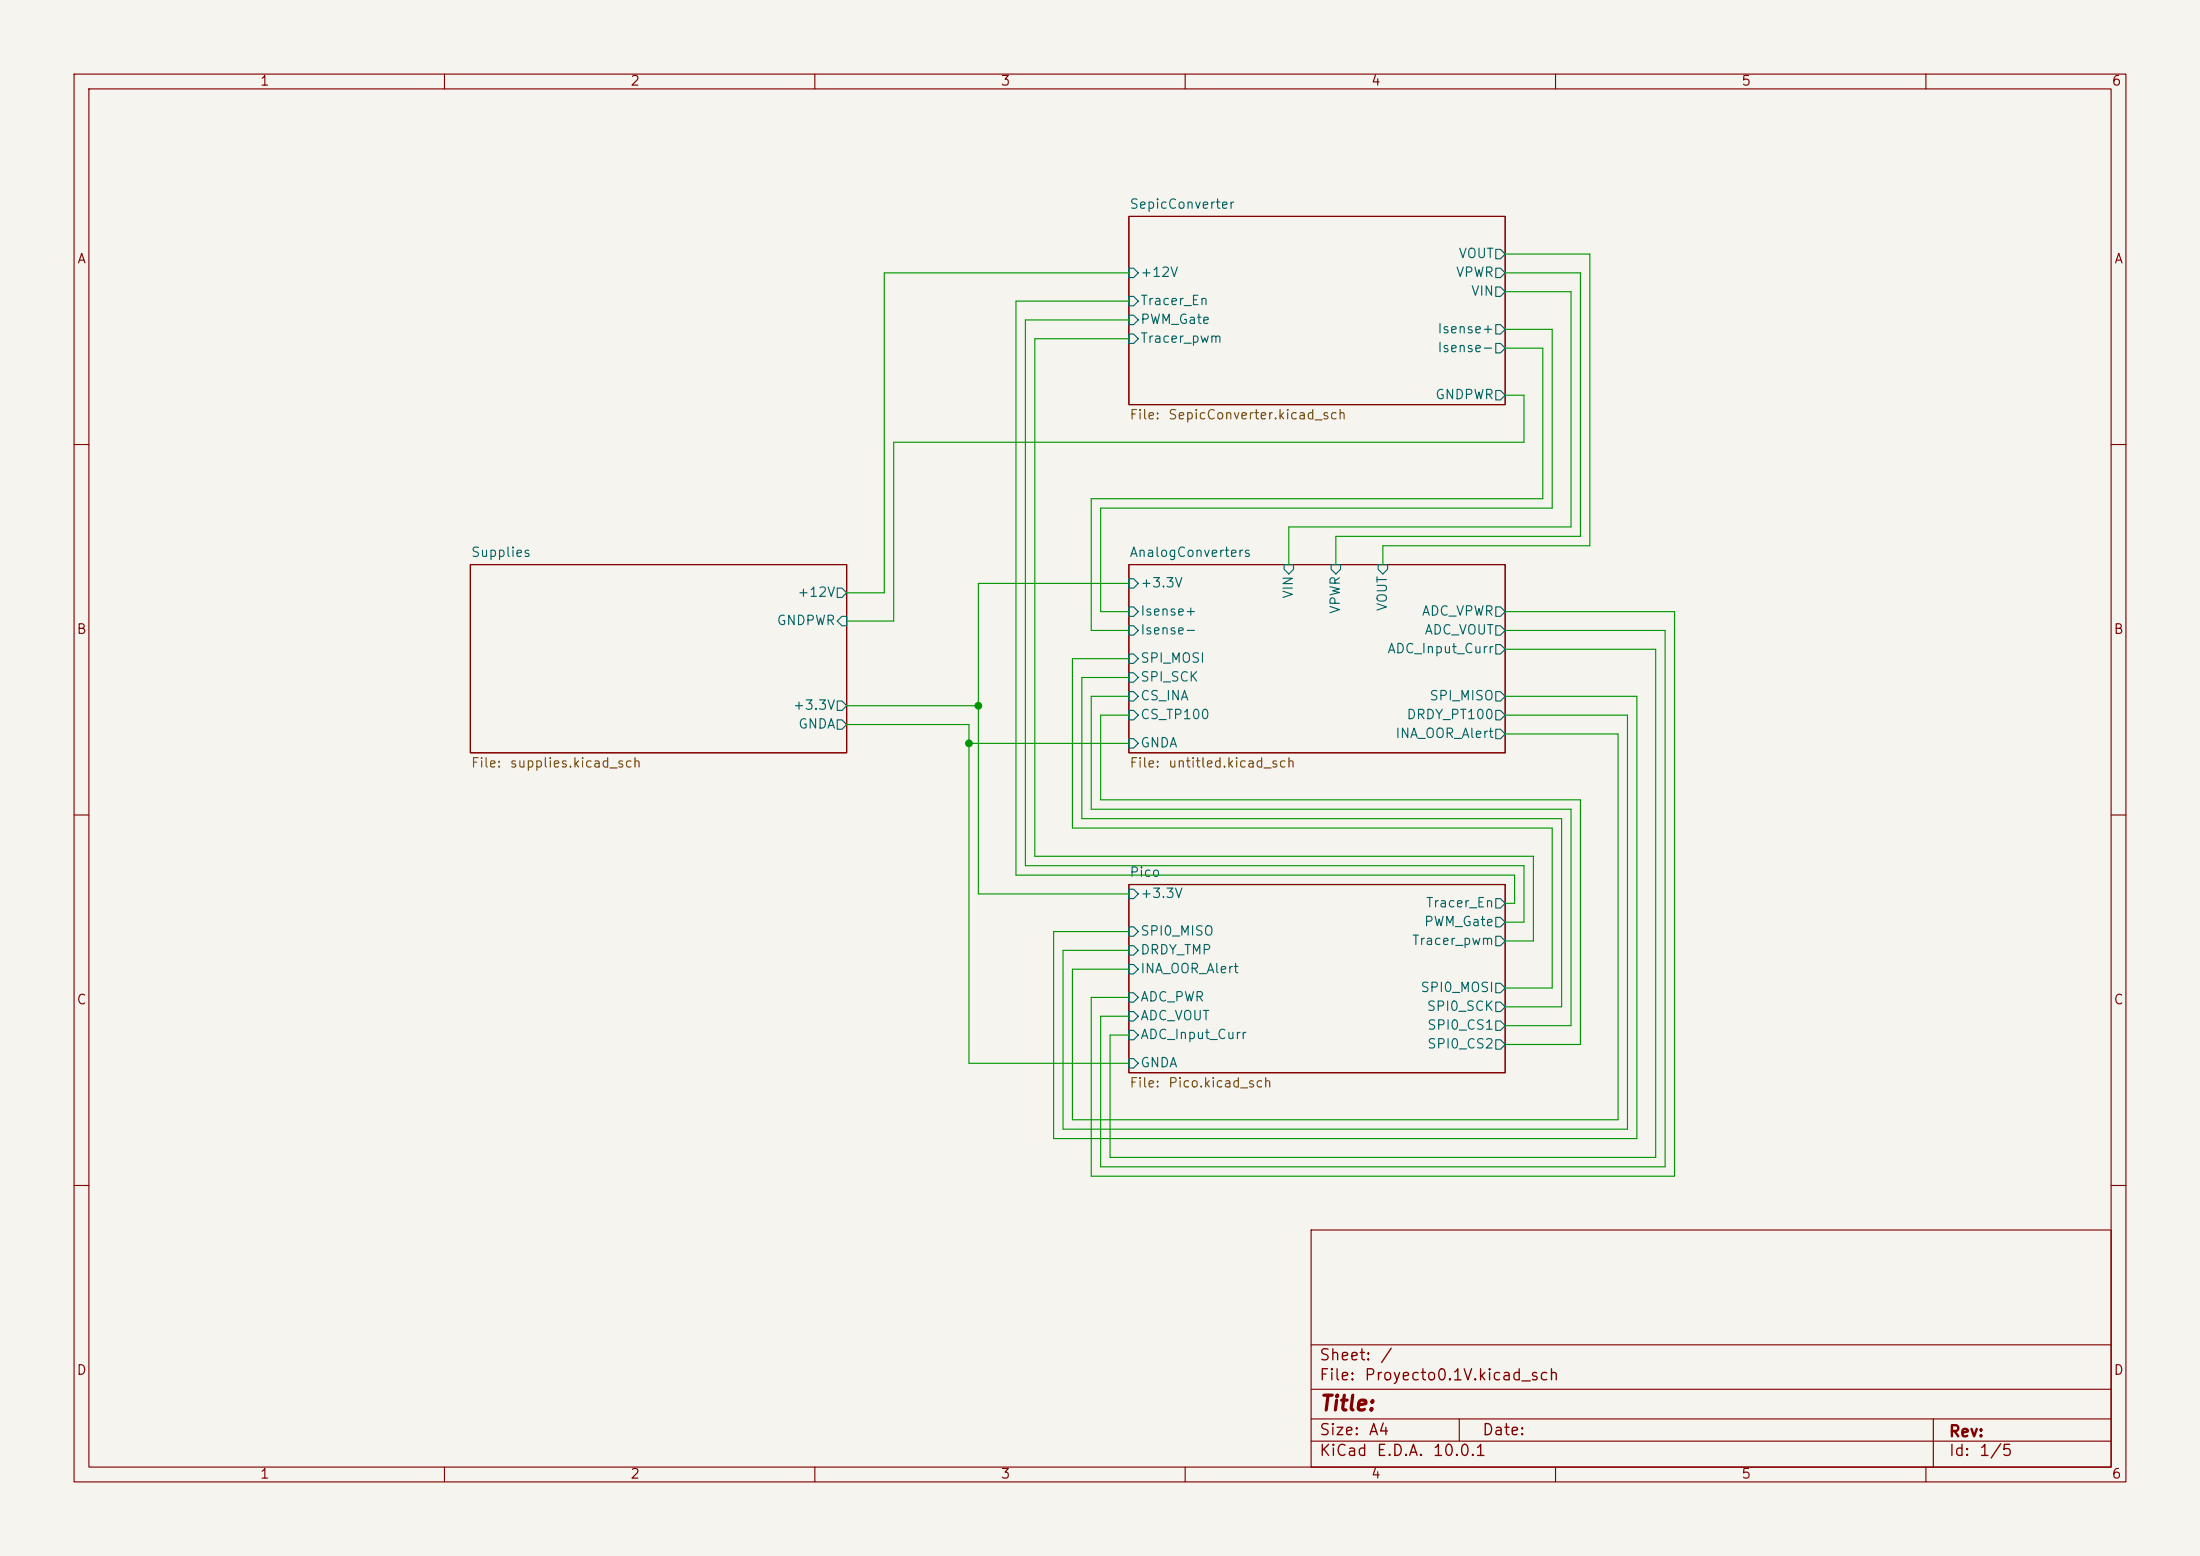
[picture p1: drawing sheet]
(kicad_sch
 (version 20260306)
 (generator "eeschema")
 (generator_version "10.0")
 (paper "A4")
 (lib_symbols)
 (junction
  (at 132.08 95.25)
  (diameter 0)
  (color 0 0 0 0))
 (junction
  (at 130.81 100.33)
  (diameter 0)
  (color 0 0 0 0))
 (wire
  (pts (xy 212.09 138.43) (xy 203.2 138.43))
  (stroke (width 0) (type default)))
 (wire
  (pts (xy 119.38 36.83) (xy 152.4 36.83))
  (stroke (width 0) (type default)))
 (wire
  (pts (xy 114.3 83.82) (xy 120.65 83.82))
  (stroke (width 0) (type default)))
 (wire
  (pts (xy 147.32 134.62) (xy 152.4 134.62))
  (stroke (width 0) (type default)))
 (wire
  (pts (xy 213.36 107.95) (xy 213.36 140.97))
  (stroke (width 0) (type default)))
 (wire
  (pts (xy 143.51 128.27) (xy 152.4 128.27))
  (stroke (width 0) (type default)))
 (wire
  (pts (xy 203.2 124.46) (xy 205.74 124.46))
  (stroke (width 0) (type default)))
 (wire
  (pts (xy 214.63 73.66) (xy 186.69 73.66))
  (stroke (width 0) (type default)))
 (wire
  (pts (xy 213.36 36.83) (xy 213.36 72.39))
  (stroke (width 0) (type default)))
 (wire
  (pts (xy 226.06 82.55) (xy 226.06 158.75))
  (stroke (width 0) (type default)))
 (wire
  (pts (xy 205.74 59.69) (xy 120.65 59.69))
  (stroke (width 0) (type default)))
 (wire
  (pts (xy 148.59 157.48) (xy 224.79 157.48))
  (stroke (width 0) (type default)))
 (wire
  (pts (xy 147.32 85.09) (xy 152.4 85.09))
  (stroke (width 0) (type default)))
 (wire
  (pts (xy 173.99 71.12) (xy 173.99 76.2))
  (stroke (width 0) (type default)))
 (wire
  (pts (xy 132.08 78.74) (xy 152.4 78.74))
  (stroke (width 0) (type default)))
 (wire
  (pts (xy 209.55 44.45) (xy 209.55 68.58))
  (stroke (width 0) (type default)))
 (wire
  (pts (xy 224.79 85.09) (xy 224.79 157.48))
  (stroke (width 0) (type default)))
 (wire
  (pts (xy 144.78 151.13) (xy 144.78 130.81))
  (stroke (width 0) (type default)))
 (wire
  (pts (xy 203.2 36.83) (xy 213.36 36.83))
  (stroke (width 0) (type default)))
 (wire
  (pts (xy 203.2 93.98) (xy 220.98 93.98))
  (stroke (width 0) (type default)))
 (wire
  (pts (xy 119.38 80.01) (xy 119.38 36.83))
  (stroke (width 0) (type default)))
 (wire
  (pts (xy 132.08 78.74) (xy 132.08 95.25))
  (stroke (width 0) (type default)))
 (wire
  (pts (xy 207.01 127) (xy 207.01 115.57))
  (stroke (width 0) (type default)))
 (wire
  (pts (xy 203.2 96.52) (xy 219.71 96.52))
  (stroke (width 0) (type default)))
 (wire
  (pts (xy 223.52 156.21) (xy 149.86 156.21))
  (stroke (width 0) (type default)))
 (wire
  (pts (xy 149.86 139.7) (xy 152.4 139.7))
  (stroke (width 0) (type default)))
 (wire
  (pts (xy 144.78 130.81) (xy 152.4 130.81))
  (stroke (width 0) (type default)))
 (wire
  (pts (xy 203.2 133.35) (xy 209.55 133.35))
  (stroke (width 0) (type default)))
 (wire
  (pts (xy 148.59 137.16) (xy 148.59 157.48))
  (stroke (width 0) (type default)))
 (wire
  (pts (xy 147.32 93.98) (xy 147.32 109.22))
  (stroke (width 0) (type default)))
 (wire
  (pts (xy 205.74 124.46) (xy 205.74 116.84))
  (stroke (width 0) (type default)))
 (wire
  (pts (xy 138.43 116.84) (xy 205.74 116.84))
  (stroke (width 0) (type default)))
 (wire
  (pts (xy 180.34 72.39) (xy 180.34 76.2))
  (stroke (width 0) (type default)))
 (wire
  (pts (xy 152.4 96.52) (xy 148.59 96.52))
  (stroke (width 0) (type default)))
 (wire
  (pts (xy 203.2 85.09) (xy 224.79 85.09))
  (stroke (width 0) (type default)))
 (wire
  (pts (xy 147.32 109.22) (xy 212.09 109.22))
  (stroke (width 0) (type default)))
 (wire
  (pts (xy 139.7 115.57) (xy 139.7 45.72))
  (stroke (width 0) (type default)))
 (wire
  (pts (xy 146.05 110.49) (xy 210.82 110.49))
  (stroke (width 0) (type default)))
 (wire
  (pts (xy 114.3 97.79) (xy 130.81 97.79))
  (stroke (width 0) (type default)))
 (wire
  (pts (xy 207.01 115.57) (xy 139.7 115.57))
  (stroke (width 0) (type default)))
 (wire
  (pts (xy 148.59 96.52) (xy 148.59 107.95))
  (stroke (width 0) (type default)))
 (wire
  (pts (xy 203.2 39.37) (xy 212.09 39.37))
  (stroke (width 0) (type default)))
 (wire
  (pts (xy 219.71 96.52) (xy 219.71 152.4))
  (stroke (width 0) (type default)))
 (wire
  (pts (xy 137.16 40.64) (xy 137.16 118.11))
  (stroke (width 0) (type default)))
 (wire
  (pts (xy 212.09 39.37) (xy 212.09 71.12))
  (stroke (width 0) (type default)))
 (wire
  (pts (xy 142.24 153.67) (xy 142.24 125.73))
  (stroke (width 0) (type default)))
 (wire
  (pts (xy 143.51 152.4) (xy 143.51 128.27))
  (stroke (width 0) (type default)))
 (wire
  (pts (xy 147.32 158.75) (xy 147.32 134.62))
  (stroke (width 0) (type default)))
 (wire
  (pts (xy 114.3 95.25) (xy 132.08 95.25))
  (stroke (width 0) (type default)))
 (wire
  (pts (xy 146.05 91.44) (xy 146.05 110.49))
  (stroke (width 0) (type default)))
 (wire
  (pts (xy 152.4 93.98) (xy 147.32 93.98))
  (stroke (width 0) (type default)))
 (wire
  (pts (xy 152.4 120.65) (xy 132.08 120.65))
  (stroke (width 0) (type default)))
 (wire
  (pts (xy 213.36 72.39) (xy 180.34 72.39))
  (stroke (width 0) (type default)))
 (wire
  (pts (xy 130.81 143.51) (xy 152.4 143.51))
  (stroke (width 0) (type default)))
 (wire
  (pts (xy 210.82 135.89) (xy 203.2 135.89))
  (stroke (width 0) (type default)))
 (wire
  (pts (xy 213.36 140.97) (xy 203.2 140.97))
  (stroke (width 0) (type default)))
 (wire
  (pts (xy 186.69 73.66) (xy 186.69 76.2))
  (stroke (width 0) (type default)))
 (wire
  (pts (xy 144.78 111.76) (xy 144.78 88.9))
  (stroke (width 0) (type default)))
 (wire
  (pts (xy 139.7 45.72) (xy 152.4 45.72))
  (stroke (width 0) (type default)))
 (wire
  (pts (xy 148.59 82.55) (xy 152.4 82.55))
  (stroke (width 0) (type default)))
 (wire
  (pts (xy 137.16 118.11) (xy 204.47 118.11))
  (stroke (width 0) (type default)))
 (wire
  (pts (xy 220.98 153.67) (xy 142.24 153.67))
  (stroke (width 0) (type default)))
 (wire
  (pts (xy 130.81 100.33) (xy 152.4 100.33))
  (stroke (width 0) (type default)))
 (wire
  (pts (xy 204.47 121.92) (xy 203.2 121.92))
  (stroke (width 0) (type default)))
 (wire
  (pts (xy 209.55 133.35) (xy 209.55 111.76))
  (stroke (width 0) (type default)))
 (wire
  (pts (xy 152.4 91.44) (xy 146.05 91.44))
  (stroke (width 0) (type default)))
 (wire
  (pts (xy 148.59 68.58) (xy 148.59 82.55))
  (stroke (width 0) (type default)))
 (wire
  (pts (xy 203.2 46.99) (xy 208.28 46.99))
  (stroke (width 0) (type default)))
 (wire
  (pts (xy 203.2 99.06) (xy 218.44 99.06))
  (stroke (width 0) (type default)))
 (wire
  (pts (xy 203.2 44.45) (xy 209.55 44.45))
  (stroke (width 0) (type default)))
 (wire
  (pts (xy 203.2 34.29) (xy 214.63 34.29))
  (stroke (width 0) (type default)))
 (wire
  (pts (xy 132.08 120.65) (xy 132.08 95.25))
  (stroke (width 0) (type default)))
 (wire
  (pts (xy 209.55 111.76) (xy 144.78 111.76))
  (stroke (width 0) (type default)))
 (wire
  (pts (xy 120.65 59.69) (xy 120.65 83.82))
  (stroke (width 0) (type default)))
 (wire
  (pts (xy 114.3 80.01) (xy 119.38 80.01))
  (stroke (width 0) (type default)))
 (wire
  (pts (xy 223.52 87.63) (xy 223.52 156.21))
  (stroke (width 0) (type default)))
 (wire
  (pts (xy 214.63 34.29) (xy 214.63 73.66))
  (stroke (width 0) (type default)))
 (wire
  (pts (xy 203.2 127) (xy 207.01 127))
  (stroke (width 0) (type default)))
 (wire
  (pts (xy 203.2 87.63) (xy 223.52 87.63))
  (stroke (width 0) (type default)))
 (wire
  (pts (xy 212.09 109.22) (xy 212.09 138.43))
  (stroke (width 0) (type default)))
 (wire
  (pts (xy 148.59 107.95) (xy 213.36 107.95))
  (stroke (width 0) (type default)))
 (wire
  (pts (xy 205.74 53.34) (xy 205.74 59.69))
  (stroke (width 0) (type default)))
 (wire
  (pts (xy 220.98 93.98) (xy 220.98 153.67))
  (stroke (width 0) (type default)))
 (wire
  (pts (xy 149.86 156.21) (xy 149.86 139.7))
  (stroke (width 0) (type default)))
 (wire
  (pts (xy 142.24 125.73) (xy 152.4 125.73))
  (stroke (width 0) (type default)))
 (wire
  (pts (xy 203.2 82.55) (xy 226.06 82.55))
  (stroke (width 0) (type default)))
 (wire
  (pts (xy 226.06 158.75) (xy 147.32 158.75))
  (stroke (width 0) (type default)))
 (wire
  (pts (xy 138.43 43.18) (xy 138.43 116.84))
  (stroke (width 0) (type default)))
 (wire
  (pts (xy 212.09 71.12) (xy 173.99 71.12))
  (stroke (width 0) (type default)))
 (wire
  (pts (xy 209.55 68.58) (xy 148.59 68.58))
  (stroke (width 0) (type default)))
 (wire
  (pts (xy 152.4 40.64) (xy 137.16 40.64))
  (stroke (width 0) (type default)))
 (wire
  (pts (xy 144.78 88.9) (xy 152.4 88.9))
  (stroke (width 0) (type default)))
 (wire
  (pts (xy 208.28 67.31) (xy 147.32 67.31))
  (stroke (width 0) (type default)))
 (wire
  (pts (xy 210.82 110.49) (xy 210.82 135.89))
  (stroke (width 0) (type default)))
 (wire
  (pts (xy 152.4 43.18) (xy 138.43 43.18))
  (stroke (width 0) (type default)))
 (wire
  (pts (xy 218.44 151.13) (xy 144.78 151.13))
  (stroke (width 0) (type default)))
 (wire
  (pts (xy 147.32 67.31) (xy 147.32 85.09))
  (stroke (width 0) (type default)))
 (wire
  (pts (xy 204.47 118.11) (xy 204.47 121.92))
  (stroke (width 0) (type default)))
 (wire
  (pts (xy 130.81 100.33) (xy 130.81 143.51))
  (stroke (width 0) (type default)))
 (wire
  (pts (xy 203.2 53.34) (xy 205.74 53.34))
  (stroke (width 0) (type default)))
 (wire
  (pts (xy 130.81 97.79) (xy 130.81 100.33))
  (stroke (width 0) (type default)))
 (wire
  (pts (xy 152.4 137.16) (xy 148.59 137.16))
  (stroke (width 0) (type default)))
 (wire
  (pts (xy 219.71 152.4) (xy 143.51 152.4))
  (stroke (width 0) (type default)))
 (wire
  (pts (xy 218.44 99.06) (xy 218.44 151.13))
  (stroke (width 0) (type default)))
 (wire
  (pts (xy 208.28 46.99) (xy 208.28 67.31))
  (stroke (width 0) (type default)))
 (sheet
  (at 152.4 119.38)
  (size 50.8 25.4)
  (exclude_from_sim no)
  (in_bom yes)
  (on_board yes)
  (dnp no)
  (fields_autoplaced yes)
  (stroke (width 0.1524) (type solid))
  (fill (color 0 0 0 0))
  (property "Sheetname" "Pico" (at 152.4 118.6684 0) (show_name no) (do_not_autoplace no) (effects (font (size 1.27 1.27)) (justify left bottom)))
  (property "Sheetfile" "Pico.kicad_sch" (at 152.4 145.3646 0) (show_name no) (do_not_autoplace no) (effects (font (size 1.27 1.27)) (justify left top)))
  (pin "SPI0_MISO" input (at 152.4 125.73 180) (effects (font (size 1.27 1.27)) (justify left)))
  (pin "ADC_PWR" input (at 152.4 134.62 180) (effects (font (size 1.27 1.27)) (justify left)))
  (pin "ADC_VOUT" input (at 152.4 137.16 180) (effects (font (size 1.27 1.27)) (justify left)))
  (pin "ADC_Input_Curr" input (at 152.4 139.7 180) (effects (font (size 1.27 1.27)) (justify left)))
  (pin "GNDA" input (at 152.4 143.51 180) (effects (font (size 1.27 1.27)) (justify left)))
  (pin "DRDY_TMP" input (at 152.4 128.27 180) (effects (font (size 1.27 1.27)) (justify left)))
  (pin "PWM_Gate" output (at 203.2 124.46 0) (effects (font (size 1.27 1.27)) (justify right)))
  (pin "SPI0_MOSI" output (at 203.2 133.35 0) (effects (font (size 1.27 1.27)) (justify right)))
  (pin "SPI0_CS2" output (at 203.2 140.97 0) (effects (font (size 1.27 1.27)) (justify right)))
  (pin "SPI0_SCK" output (at 203.2 135.89 0) (effects (font (size 1.27 1.27)) (justify right)))
  (pin "SPI0_CS1" output (at 203.2 138.43 0) (effects (font (size 1.27 1.27)) (justify right)))
  (pin "INA_OOR_Alert" input (at 152.4 130.81 180) (effects (font (size 1.27 1.27)) (justify left)))
  (pin "Tracer_pwm" output (at 203.2 127 0) (effects (font (size 1.27 1.27)) (justify right)))
  (pin "+3.3V" input (at 152.4 120.65 180) (effects (font (size 1.27 1.27)) (justify left)))
  (pin "Tracer_En" output (at 203.2 121.92 0) (effects (font (size 1.27 1.27)) (justify right))))
 (sheet
  (at 152.4 29.21)
  (size 50.8 25.4)
  (exclude_from_sim no)
  (in_bom yes)
  (on_board yes)
  (dnp no)
  (fields_autoplaced yes)
  (stroke (width 0.1524) (type solid))
  (fill (color 0 0 0 0))
  (property "Sheetname" "SepicConverter" (at 152.4 28.4984 0) (show_name no) (do_not_autoplace no) (effects (font (size 1.27 1.27)) (justify left bottom)))
  (property "Sheetfile" "SepicConverter.kicad_sch" (at 152.4 55.1946 0) (show_name no) (do_not_autoplace no) (effects (font (size 1.27 1.27)) (justify left top)))
  (pin "GNDPWR" output (at 203.2 53.34 0) (effects (font (size 1.27 1.27)) (justify right)))
  (pin "PWM_Gate" input (at 152.4 43.18 180) (effects (font (size 1.27 1.27)) (justify left)))
  (pin "+12V" input (at 152.4 36.83 180) (effects (font (size 1.27 1.27)) (justify left)))
  (pin "VPWR" output (at 203.2 36.83 0) (effects (font (size 1.27 1.27)) (justify right)))
  (pin "VOUT" output (at 203.2 34.29 0) (effects (font (size 1.27 1.27)) (justify right)))
  (pin "VIN" output (at 203.2 39.37 0) (effects (font (size 1.27 1.27)) (justify right)))
  (pin "Isense+" output (at 203.2 44.45 0) (effects (font (size 1.27 1.27)) (justify right)))
  (pin "Isense-" output (at 203.2 46.99 0) (effects (font (size 1.27 1.27)) (justify right)))
  (pin "Tracer_pwm" input (at 152.4 45.72 180) (effects (font (size 1.27 1.27)) (justify left)))
  (pin "Tracer_En" input (at 152.4 40.64 180) (effects (font (size 1.27 1.27)) (justify left))))
 (sheet
  (at 152.4 76.2)
  (size 50.8 25.4)
  (exclude_from_sim no)
  (in_bom yes)
  (on_board yes)
  (dnp no)
  (fields_autoplaced yes)
  (stroke (width 0.1524) (type solid))
  (fill (color 0 0 0 0))
  (property "Sheetname" "AnalogConverters" (at 152.4 75.4884 0) (show_name no) (do_not_autoplace no) (effects (font (size 1.27 1.27)) (justify left bottom)))
  (property "Sheetfile" "untitled.kicad_sch" (at 152.4 102.1846 0) (show_name no) (do_not_autoplace no) (effects (font (size 1.27 1.27)) (justify left top)))
  (pin "ADC_Input_Curr" output (at 203.2 87.63 0) (effects (font (size 1.27 1.27)) (justify right)))
  (pin "INA_OOR_Alert" output (at 203.2 99.06 0) (effects (font (size 1.27 1.27)) (justify right)))
  (pin "GNDA" input (at 152.4 100.33 180) (effects (font (size 1.27 1.27)) (justify left)))
  (pin "ADC_VPWR" output (at 203.2 82.55 0) (effects (font (size 1.27 1.27)) (justify right)))
  (pin "VOUT" input (at 186.69 76.2 90) (effects (font (size 1.27 1.27)) (justify right)))
  (pin "Isense-" input (at 152.4 85.09 180) (effects (font (size 1.27 1.27)) (justify left)))
  (pin "Isense+" input (at 152.4 82.55 180) (effects (font (size 1.27 1.27)) (justify left)))
  (pin "VPWR" input (at 180.34 76.2 90) (effects (font (size 1.27 1.27)) (justify right)))
  (pin "+3.3V" input (at 152.4 78.74 180) (effects (font (size 1.27 1.27)) (justify left)))
  (pin "CS_TP100" input (at 152.4 96.52 180) (effects (font (size 1.27 1.27)) (justify left)))
  (pin "ADC_VOUT" output (at 203.2 85.09 0) (effects (font (size 1.27 1.27)) (justify right)))
  (pin "DRDY_PT100" output (at 203.2 96.52 0) (effects (font (size 1.27 1.27)) (justify right)))
  (pin "SPI_MOSI" input (at 152.4 88.9 180) (effects (font (size 1.27 1.27)) (justify left)))
  (pin "SPI_SCK" input (at 152.4 91.44 180) (effects (font (size 1.27 1.27)) (justify left)))
  (pin "CS_INA" input (at 152.4 93.98 180) (effects (font (size 1.27 1.27)) (justify left)))
  (pin "SPI_MISO" output (at 203.2 93.98 0) (effects (font (size 1.27 1.27)) (justify right)))
  (pin "VIN" input (at 173.99 76.2 90) (effects (font (size 1.27 1.27)) (justify right))))
 (sheet
  (at 63.5 76.2)
  (size 50.8 25.4)
  (exclude_from_sim no)
  (in_bom yes)
  (on_board yes)
  (dnp no)
  (fields_autoplaced yes)
  (stroke (width 0.1524) (type solid))
  (fill (color 0 0 0 0))
  (property "Sheetname" "Supplies" (at 63.5 75.4884 0) (show_name no) (do_not_autoplace no) (effects (font (size 1.27 1.27)) (justify left bottom)))
  (property "Sheetfile" "supplies.kicad_sch" (at 63.5 102.1846 0) (show_name no) (do_not_autoplace no) (effects (font (size 1.27 1.27)) (justify left top)))
  (pin "+12V" output (at 114.3 80.01 0) (effects (font (size 1.27 1.27)) (justify right)))
  (pin "GNDA" output (at 114.3 97.79 0) (effects (font (size 1.27 1.27)) (justify right)))
  (pin "GNDPWR" input (at 114.3 83.82 0) (effects (font (size 1.27 1.27)) (justify right)))
  (pin "+3.3V" output (at 114.3 95.25 0) (effects (font (size 1.27 1.27)) (justify right))))
 (sheet_instances
  (path ""
   (page "1")))
 (embedded_fonts no))
